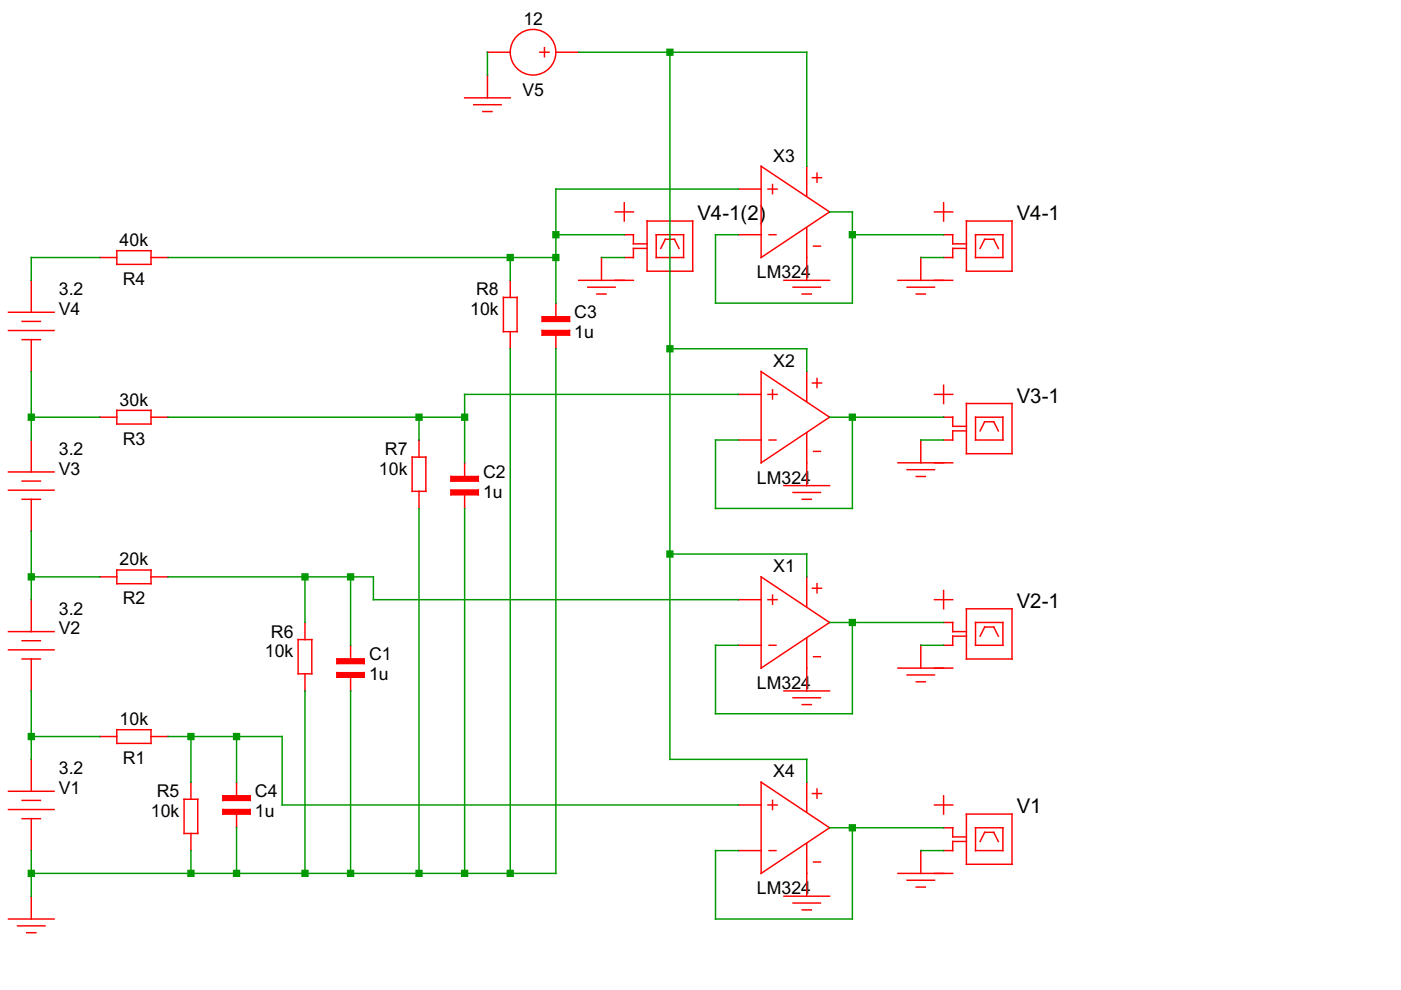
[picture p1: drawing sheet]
<svg xmlns="http://www.w3.org/2000/svg" width="297mm" height="210mm" viewBox="0 0 297 210" stroke-linecap="round" stroke-linejoin="round" font-family="sans-serif">
<g fill="#f00" stroke="#f00" stroke-width=".21">
<path d="M115 70.1h5.7v.9h-5.7z"/>
<path d="M115 67.2h5.7v.9h-5.7z"/>
<path d="M47.3 171.6h5.7v1h-5.7z"/>
<path d="M47.3 168.7h5.7v1h-5.7z"/>
<path d="M95.6 103.9h5.8v1h-5.8z"/>
<path d="M95.6 101h5.8v1h-5.8z"/>
<path d="M71.5 142.6h5.7v.9h-5.7z"/>
<path d="M71.5 139.7h5.7v.9h-5.7z"/>
</g>
<g fill="none" stroke="#f00" stroke-width=".31">
<path d="M103.3 11.1h4.9M103.3 15.9v4.8M114.5 11.1h1.9M115.4 10.1v1.9M117.9 11.1h4.8M98.5 20.7h9.7M100.4 22.2h5.8M102.4 23.6h1.9M161.4 35.3l14.5 9.6-14.5 9.7zM163.8 39.1v2M171 35.3v6.2M172.3 37.7h1.9"/>
<path d="M173.2 36.7v1.9M6.6 59.4v6.8M21.1 54.6h3.7M24.8 53.2h7.2v2.9h-7.2zM32 54.6h3.6M108.2 59.4v3.7M127.5 54.6v4.8M130.4 44.9h3.9M132.4 49.8h1.9v1.9h2.9M132.4 43v3.9M134.3 59.4h-11.6M137.2 46.9h9.7v10.6h-9.7z"/>
<path d="M137.2 52.7h-2.9v1.9h-1.9M139.1 49.8h5.8v4.8h-5.8zM140.1 52.7l1-2h1.9l1 2M156.5 49.8h4.9M156.5 40.1h4.9M162.8 40.1h2M163.1 49.8h1.4M166.2 59.4h9.7M171 48.3v11.1M172.5 52.2h1.4M195.2 54.6v4.8M198.1 44.9h3.9"/>
<path d="M200.1 49.8h1.9v1.9h2.9M200.1 43v3.9M202 59.4h-11.6M204.9 46.9h9.7v10.6h-9.7zM204.9 52.7h-2.9v1.9h-1.9M206.8 49.8h5.8v4.8h-5.8zM207.8 52.7l1-2h1.9l1 2M1.8 70.1h9.7M1.8 66.2h9.7M4.7 68.1h3.9M4.7 72h3.9M6.6 72v6.8"/>
<path d="M106.7 63.1h2.9v7.2h-2.9zM108.2 70.3v3.6M115 70.1h5.8v.9h-5.8zM115 67.2h5.8v.9h-5.8zM117.9 64.3v2.9M117.9 71v2.9M124.6 60.9h5.8M126.6 62.3h1.9M161.4 78.8l14.5 9.7-14.5 9.6zM168.1 60.9h5.8M170.1 62.3h1.9M171 78.8v6.3"/>
<path d="M192.3 60.9h5.8M194.3 62.3h1.9M6.6 93.3v6.8M21.1 88.5h3.7M24.8 87h7.2v2.9h-7.2zM32 88.5h3.6M87.4 96.9h2.9v7.3h-2.9zM88.8 93.3v3.6M98.5 98.1v2.9M156.5 93.3h4.9M156.5 83.6h4.9M162.8 83.6h2"/>
<path d="M163.1 93.3h1.4M163.8 82.7v1.9M171 91.8v11.2M172.3 81.2h1.9M172.5 95.7h1.4M173.2 80.2v2M192.3 99.6h5.8M195.2 93.3v4.8M198.1 83.6h3.9M200.1 88.5h1.9v1.9h2.9M200.1 81.7v3.9M202 98.1h-11.6"/>
<path d="M204.9 91.4h-2.9v1.9h-1.9M204.9 85.6h9.7v10.6h-9.7zM206.8 88.5h5.8v4.8h-5.8zM207.8 91.4l1-2h1.9l1 2M1.8 103.9h9.7M1.8 100.1h9.7M4.7 105.9h3.9M4.7 102h3.9M6.6 105.9v6.7M88.8 104.2v3.6M95.6 101h5.8v1h-5.8zM95.6 103.9h5.8v1h-5.8z"/>
<path d="M98.5 104.9v2.9M166.2 103h9.7M168.1 104.4h5.8M170.1 105.9h1.9M194.3 101h1.9M1.8 137.8h9.7M1.8 133.9h9.7M4.7 139.7h3.9M4.7 135.9h3.9M6.6 127.1v6.8M6.6 139.7v6.8M21.1 122.3h3.7"/>
<path d="M24.8 120.9h7.2v2.9h-7.2zM32 122.3h3.6M63.2 135.6h2.9v7.3h-2.9zM64.7 132v3.6M71.4 139.7h5.8v1h-5.8zM74.3 136.8v2.9M156.5 136.8h4.9M156.5 127.1h4.9M161.4 122.3l14.5 9.7-14.5 9.7zM162.8 127.1h2M163.1 136.8h1.4M163.8 126.2v1.9"/>
<path d="M171 122.3v6.3M171 135.4v11.1M172.3 124.7h1.9M172.5 139.2h1.4M173.2 123.8v1.9M195.2 136.8v4.9M198.1 127.1h3.9M200.1 132h1.9v1.9h2.9M200.1 125.2v3.9M204.9 134.9h-2.9v1.9h-1.9M204.9 129.1h9.7v10.6h-9.7zM206.8 132h5.8v4.8h-5.8z"/>
<path d="M207.8 134.9l1-2h1.9l1 2M21.1 156.2h3.7M24.8 154.7h7.2v2.9h-7.2zM32 156.2h3.6M64.7 142.9v3.6M71.4 142.6h5.8v1h-5.8zM74.3 143.6v2.9M166.2 146.5h9.7M168.1 147.9h5.8M170.1 149.4h1.9M192.3 143.1h5.8M194.3 144.6h1.9"/>
<path d="M202 141.7h-11.6M1.8 171.6h9.7M1.8 167.8h9.7M4.7 173.6h3.9M4.7 169.7h3.9M6.6 161v6.8M6.6 173.6v6.7M39 169.5h2.9v7.2h-2.9zM40.5 165.8v3.7M40.5 176.7v3.6M47.3 171.6h5.8v1h-5.8zM47.3 168.7h5.8v1h-5.8z"/>
<path d="M50.2 165.8v2.9M50.2 172.6v2.9M156.5 170.7h4.9M161.4 165.8l14.5 9.7-14.5 9.7zM162.8 170.7h2M163.8 169.7v1.9M171 165.8v6.3M171 178.9v11.1M172.3 168.3h1.9M173.2 167.3v1.9M198.1 170.7h3.9M200.1 175.5h1.9v1.9h2.9"/>
<path d="M200.1 168.7v3.9M204.9 178.4h-2.9v1.9h-1.9M204.9 172.6h9.7v10.6h-9.7zM206.8 175.5h5.8v4.8h-5.8zM207.8 178.4l1-1.9h1.9l1 1.9M1.8 194.9h9.7M3.7 196.3h5.8M5.7 197.8h1.9M6.6 190v4.9M156.5 180.3h4.9M163.1 180.3h1.4M166.2 190h9.7"/>
<path d="M168.1 191.5h5.8M170.1 192.9h1.9M172.5 182.8h1.4M190.4 185.2h11.6M192.3 186.6h5.8M194.3 188.1h1.9M195.2 180.3v4.9"/>
<circle cx="113" cy="11.1" r="4.8"/>
</g>
<g fill="none" stroke="#090" stroke-width=".31">
<path d="M103.3 11.1v4.8M122.7 11.1h48.3v24.2M142 11.1v149.9h29v4.8M21.1 54.6h-14.5v4.8M35.6 54.6h82.3M108.2 54.6v4.8M117.9 49.8h14.5M127.5 54.6h4.9M156.5 40.1h-38.6v24.2M175.9 44.9h4.8v19.4h-29v-14.5h4.8M180.7 49.8h19.4M195.2 54.6h4.9"/>
<path d="M6.6 78.8v14.5M108.2 73.9v111.3M117.9 73.9v111.3h-111.3M142 73.9h29v4.9M6.6 88.5h14.5M35.6 88.5h62.9M88.8 88.5v4.8M156.5 83.6h-58v14.5M175.9 88.5h24.2M180.7 88.5v19.3h-29v-14.5h4.8M195.2 93.3h4.9M6.6 112.6v14.5"/>
<path d="M88.8 107.8v77.4M98.5 107.8v77.4M142 117.5h29v4.8M6.6 122.3h14.5M35.6 122.3h43.6v4.8h77.3M64.7 122.3v9.7M74.3 122.3v14.5M175.9 132h24.2M180.7 132v19.3h-29v-14.5h4.8M195.2 136.8h4.9M6.6 146.5v14.5M6.6 156.2h14.5"/>
<path d="M35.6 156.2h24.2v14.5h96.7M40.5 156.2v9.6M50.2 156.2v9.6M64.7 146.5v38.7M74.3 146.5v38.7M50.2 175.5v9.7M175.9 175.5h24.2M180.7 175.5v19.4h-29v-14.6h4.8M6.6 180.3v9.7M40.5 180.3v4.9M195.2 180.3h4.9"/>
</g>
<g fill="none" stroke="#090" stroke-width="1.5">
<path d="M142 11.1h.1M108.2 54.6h.1M117.9 49.8h.1M117.9 54.6h.1M180.7 49.8h.1M142 73.9h.1M6.6 88.5h.1M88.8 88.5h.1M98.5 88.5h.1M180.7 88.5h.1M142 117.5h.1M6.6 122.3h.1"/>
<path d="M64.7 122.3h.1M74.3 122.3h.1M180.7 132h.1M6.6 156.2h.1M40.5 156.2h.1M50.2 156.2h.1M180.7 175.5h.1M6.6 185.2h.1M40.5 185.2h.1M50.2 185.2h.1M64.7 185.2h.1M74.3 185.2h.1"/>
<path d="M88.8 185.2h.1M98.5 185.2h.1M108.2 185.2h.1"/>
</g>
<g font-size="4.3">
<text x="147.9" y="46.7">V4-1(2)</text>
<text x="215.6" y="46.7">V4-1</text>
<text x="215.6" y="85.4">V3-1</text>
<text x="215.6" y="128.9">V2-1</text>
<text x="215.6" y="172.4">V1</text>
</g>
<g font-size="3.7">
<text x="111" y="5.2">12</text>
<text x="110.8" y="20.3">V5</text>
<text x="164" y="34.2">X3</text>
<text x="25.4" y="52.1">40k</text>
<text x="160.5" y="59">LM324</text>
<text x="12.5" y="62.6">3.2</text>
<text x="26" y="60.4">R4</text>
<text x="101" y="62.6">R8</text>
<text x="12.5" y="66.8">V4</text>
<text x="99.7" y="66.8">10k</text>
<text x="121.8" y="67.5">C3</text>
<text x="121.8" y="71.6">1u</text>
<text x="164" y="77.8">X2</text>
<text x="25.4" y="86">30k</text>
<text x="26" y="94.3">R3</text>
<text x="12.5" y="96.5">3.2</text>
<text x="12.5" y="100.7">V3</text>
<text x="80.3" y="100.7">10k</text>
<text x="81.6" y="96.5">R7</text>
<text x="102.4" y="101.3">C2</text>
<text x="102.4" y="105.5">1u</text>
<text x="160.5" y="102.5">LM324</text>
<text x="25.4" y="119.9">20k</text>
<text x="164" y="121.3">X1</text>
<text x="12.5" y="130.3">3.2</text>
<text x="26" y="128.2">R2</text>
<text x="12.5" y="134.5">V2</text>
<text x="57.4" y="135.2">R6</text>
<text x="56.2" y="139.4">10k</text>
<text x="78.2" y="140">C1</text>
<text x="78.2" y="144.2">1u</text>
<text x="160.5" y="146">LM324</text>
<text x="25.4" y="153.7">10k</text>
<text x="12.5" y="164.2">3.2</text>
<text x="26" y="162">R1</text>
<text x="164" y="164.8">X4</text>
<text x="12.5" y="168.4">V1</text>
<text x="32" y="173.2">10k</text>
<text x="33.3" y="169">R5</text>
<text x="54.1" y="169">C4</text>
<text x="54.1" y="173.2">1u</text>
<text x="160.5" y="189.6">LM324</text>
</g>
</svg>
